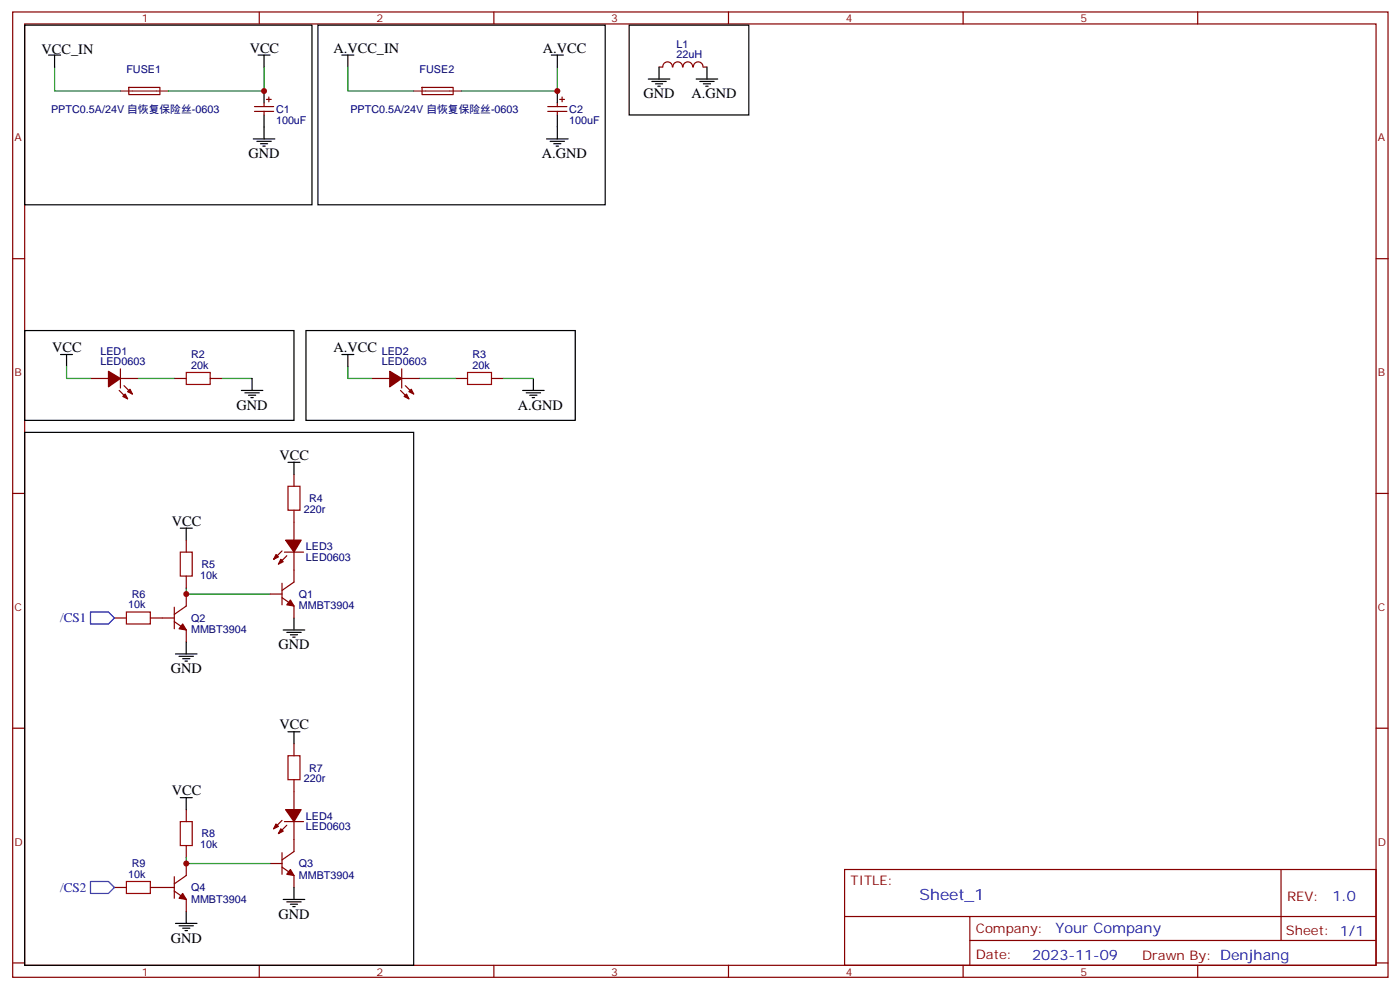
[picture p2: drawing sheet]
<svg xmlns="http://www.w3.org/2000/svg" width="413mm" height="292mm" viewBox="0 0 413 292" stroke-linecap="round" stroke-linejoin="round" font-family="sans-serif">
<g fill="none" stroke="#870000" stroke-width=".35">
<path d="M3.7 3.5h405.4v284.4h-405.4zM7.3 7.1h398.3v277.2h-398.3zM76.4 3.5v3.6M145.6 3.5v3.6M198.1 19.7a1.41 1.41 0 0 0-1.4-1.5 1.41 1.41 0 0 0-1.4 1.5l-1.1 .1M198.3 19.7a1.41 1.41 0 0 1 1.4-1.5 1.41 1.41 0 0 1 1.4 1.5M201.3 19.7a1.41 1.41 0 0 1 1.4-1.5 1.41 1.41 0 0 1 1.4 1.5M204.4 19.7a1.41 1.41 0 0 1 1.4-1.5 1.41 1.41 0 0 1 1.4 1.5M207.3 19.8h1.1M214.7 3.5v3.6M283.8 3.5v3.6M353 3.5v3.6"/>
<path d="M38 25.8h9.1v2l-9.1 .1zM75 31.4h5.6M75 32.8h5.6M77.8 30.3v1.1M77.8 32.8v1.1M78.5 29.3h1.4M79.2 28.6v1.4M124.4 25.8h9.1l.1 2-9.2 .1zM161.4 31.4h5.7M161.4 32.8h5.7M164.3 30.3v1.1M164.3 32.8v1.1"/>
<path d="M165 29.3h1.4M165.7 28.6v1.4M3.7 76.2h3.6M405.6 76.2h3.5M26.7 111.5h5.3M35.1 115l2.5 2.5M35.5 108.7v5.6M35.5 111.5h5.3M36.5 113.6l2.5 2.5M51.4 111.5h3.5M61.9 111.5h3.6M109.6 111.5h5.3"/>
<path d="M118 115l2.5 2.5M118.4 111.5h5.3M118.4 108.7v5.6M119.5 113.6l2.4 2.5M134.3 111.5h3.5M144.9 111.5h3.5M86.6 139.7v3.5M3.7 145.3h3.6M54.9 159.1v3.5M86.6 150.3v8.8M405.6 145.3h3.5M51.4 178.9v6.3"/>
<path d="M54.9 169.7v3.5M54.9 175v3.5l-3.5 2.5M79.6 175h3.5M83.1 176l3.5 2.5v3.5M83.1 171.8v6.4M83.1 162.3l-2.5 2.4M83.8 162.6h5.7M84.5 163.7l-2.4 2.5M86.6 162.6v8.8l-3.5 2.5M33.7 182h3.6M44.3 182h7.1M51.4 183.1l3.5 2.5v3.5"/>
<path d="M3.7 214.5h3.6M86.6 219.1v3.5M405.6 214.5h3.5M54.9 238.5v3.5M86.6 229.7v8.8M51.4 258.2v6.4M54.9 249.1v3.5M54.9 254.4v3.5l-3.5 2.4M79.6 254.4h3.5M83.1 255.4l3.5 2.5v3.5M83.1 251.2v6.3M83.1 241.7l-2.5 2.4"/>
<path d="M83.8 242h5.7M84.5 243.1l-2.4 2.4M86.6 242v8.8l-3.5 2.5M248.9 256.1h156.7v28.2h-156.7zM377.5 256.1l.1 20.9M33.7 261.4h3.6M44.3 261.4h7.1M51.4 262.5l3.5 2.4v3.6M249 270h156.4M285.8 277h119.6M285.8 270v14.1M3.7 283.6h3.6"/>
<path d="M76.4 284.3v3.6M145.6 284.3v3.6M214.7 284.3v3.6M283.8 284.3v3.6M353 284.3v3.6M405.6 283.6h3.5"/>
</g>
<path d="M35.5 26.8h14.1M121.9 26.8h14.1" fill="none" stroke="#8c2424" stroke-width=".35"/>
<path d="M16.1 19.8v7h19.4M77.8 19.8v7h-28.2M102.5 19.8v7h19.4M164.3 19.8v7h-28.3M19.6 107.9v3.6h7.1M40.8 111.5h10.6M65.5 111.5h8.8M102.5 107.9v3.6h7.1M123.7 111.5h10.6M148.4 111.5h8.8M54.9 173.2v1.8h24.7M54.9 252.6v1.8h24.7" fill="none" stroke="#008700" stroke-width=".35"/>
<g fill="none" stroke="#000" stroke-width=".35">
<path d="M7.3 7.4h84.6v52.9h-84.6zM14.3 16.2h3.6M16.1 16.2v3.6M76.1 16.2h3.5M77.8 16.2v3.6M93.7 7.4h84.7v52.9h-84.7zM100.8 16.2h3.5M102.5 16.2v3.6M162.5 16.2h3.5M164.3 16.2v3.6M185.4 7.4h35.3v26.5h-35.3zM194.2 19.8v3.5"/>
<path d="M208.4 19.8v3.5M77.8 26.8v3.5M77.8 33.9v7M164.3 26.8v3.5M164.3 33.9v7M191.1 23.3h6.3M192.1 24h4.3M193.2 24.7h2.1M193.9 25.4h.7M205.2 23.3h6.3M206.2 24h4.3M207.3 24.7h2.1"/>
<path d="M208 25.4h.7M74.6 40.9h6.4M75.7 41.6h4.2M76.8 42.3h2.1M77.5 43h.7M161.1 40.9h6.3M162.1 41.6h4.3M163.2 42.3h2.1M163.9 43h.7M7.3 97.4h79.3v26.4h-79.3zM90.2 97.4h79.3v26.4h-79.3zM17.9 104.4h3.5"/>
<path d="M19.6 104.4v3.5M71.1 115h6.4M72.2 115.7h4.2M73.2 116.4h2.2M73.9 117.1h.7M74.3 111.5v3.5M100.8 104.4h3.5M102.5 104.4v3.5M154 115h6.4M155.1 115.7h4.2M156.1 116.4h2.2M156.8 117.1h.8"/>
<path d="M157.2 111.5v3.5M7.3 127.4h114.6v156.9h-114.6zM84.9 136.2h3.5M86.6 136.2v3.5M53.1 155.6h3.6M54.9 155.6v3.5M51.7 192.6h6.4M52.8 193.3h4.2M53.8 194h2.2M54.5 194.7h.7M54.9 189.1v3.5M83.5 185.6h6.3"/>
<path d="M84.5 186.3h4.3M85.6 187h2.1M86.3 187.7h.7M86.6 182v3.6M84.9 215.5h3.5M86.6 215.5v3.6M53.1 234.9h3.6M54.9 234.9v3.6M51.7 272h6.4M52.8 272.7h4.2M53.8 273.4h2.2M54.5 274.1h.7"/>
<path d="M54.9 268.5v3.5M83.5 264.9h6.3M84.5 265.6h4.3M85.6 266.3h2.1M86.3 267.1h.7M86.6 261.4v3.5"/>
</g>
<g fill="#870000" stroke="#870000" stroke-width=".35">
<path d="M32 109.4l3.5 2.1-3.5 2.4z"/>
<path d="M36.2 116.8l.7-.7 .7 1.4z"/>
<path d="M37.6 115.4l.7-.7 .7 1.4z"/>
<path d="M114.9 109.4l3.5 2.1-3.5 2.4z"/>
<path d="M119.1 116.8l.7-.7 .7 1.4z"/>
<path d="M120.5 115.4l.7-.7 .7 1.4z"/>
<path d="M53.8 183.8l1.1 1.8-2.1-.4z"/>
<path d="M85.6 176.7l1 1.8-2.1-.3z"/>
<path d="M84.2 159.1h4.6l-2.2 3.5z"/>
<path d="M81.4 163.3l.7 .7-1.5 .7z"/>
<path d="M82.8 164.7l.7 .8-1.4 .7z"/>
<path d="M84.2 238.5h4.6l-2.2 3.5z"/>
<path d="M81.4 242.7l.7 .7-1.5 .7z"/>
<path d="M82.8 244.1l.7 .7-1.4 .7z"/>
<path d="M85.6 256.1l1 1.8-2.1-.4z"/>
<path d="M53.8 263.2l1.1 1.7-2.1-.3z"/>
</g>
<path d="M54.9 109.7h7v3.5h-7zM137.8 109.7h7.1v3.5h-7.1zM84.9 143.2h3.5v7.1h-3.5zM53.1 162.6h3.6v7.1h-3.6zM37.3 180.3h7v3.5h-7zM84.9 222.6h3.5v7.1h-3.5zM37.3 259.6h7v3.6h-7zM53.1 242h3.6v7.1h-3.6z" fill="none" stroke="#a10000" stroke-width=".35"/>
<path d="M26.7 180.3h5.3l1.7 1.7-1.7 1.8h-5.3zM26.7 259.6h5.3l1.7 1.8-1.7 1.8h-5.3z" fill="none" stroke="#00f" stroke-width=".35"/>
<g fill="#c00">
<circle cx="54.9" cy="175" r=".88"/>
<circle cx="54.9" cy="254.4" r=".88"/>
<circle cx="77.8" cy="26.8" r=".88"/>
<circle cx="164.3" cy="26.8" r=".88"/>
</g>
<text font-size="4.6" fill="#00f" x="271" y="265.1">Sheet_1</text>
<g font-size="4.2">
<text x="12.2" y="15.9">VCC_IN</text>
<text x="73.6" y="15.5">VCC</text>
<text x="98.3" y="15.5">A.VCC_IN</text>
<text x="160" y="15.5">A.VCC</text>
<text x="189.7" y="28.9">GND</text>
<text x="203.8" y="28.9">A.GND</text>
<text x="73.2" y="46.6">GND</text>
<text x="159.7" y="46.6">A.GND</text>
<text x="15.4" y="103.7">VCC</text>
<text x="98.3" y="103.7">A.VCC</text>
<text x="69.7" y="120.6">GND</text>
<text x="152.6" y="120.6">A.GND</text>
<text x="82.4" y="135.5">VCC</text>
<text x="50.7" y="154.9">VCC</text>
<text x="82.1" y="191.2">GND</text>
<text x="50.3" y="198.3">GND</text>
<text x="82.4" y="214.8">VCC</text>
<text x="50.7" y="234.2">VCC</text>
<text x="82.1" y="270.6">GND</text>
<text x="50.3" y="277.6">GND</text>
</g>
<g font-size="4.2" fill="#00f">
<text x="392.7" y="265.4">1.0</text>
<text x="311.1" y="274.9">Your Company</text>
<text x="304.2" y="282.7">2023-11-09</text>
</g>
<g font-size="3.9" fill="#00f">
<text x="17.7" y="183.3">/CS1</text>
<text x="17.7" y="262.6">/CS2</text>
</g>
<g font-size="3.9" fill="#800">
<text x="250.7" y="260.7">TITLE:</text>
<text x="379.3" y="265.4">REV:</text>
<text x="287.6" y="274.9">Company:</text>
<text x="379" y="275.5">Sheet: 1/1</text>
<text x="287.6" y="282.6">Date:</text>
<text x="336.6" y="282.7">Drawn By: Denjhang</text>
</g>
<g font-size="3.2" fill="#800">
<text x="41.8" y="6.5">1</text>
<text x="111" y="6.5">2</text>
<text x="180.1" y="6.5">3</text>
<text x="249.3" y="6.5">4</text>
<text x="318.4" y="6.5">5</text>
<text x="4.3" y="41.6">A</text>
<text x="406.1" y="41.6">A</text>
<text x="4.3" y="110.8">B</text>
<text x="406.1" y="110.8">B</text>
<text x="4.3" y="179.9">C</text>
<text x="406.1" y="179.9">C</text>
<text x="4.3" y="249.1">D</text>
<text x="406.1" y="249.1">D</text>
<text x="41.8" y="287.3">1</text>
<text x="111" y="287.3">2</text>
<text x="180.1" y="287.3">3</text>
<text x="249.3" y="287.3">4</text>
<text x="318.4" y="287.3">5</text>
</g>
<g font-size="3.2" fill="#000080">
<text x="199.4" y="17.2">22uH</text>
<text x="199.4" y="14.1">L1</text>
<text x="37.2" y="21.5">FUSE1</text>
<text x="123.7" y="21.5">FUSE2</text>
<text x="15.1" y="33.2">PPTC0.5A/24V 自恢复保险丝-0603</text>
<text x="81.4" y="33.3">C1</text>
<text x="103.3" y="33.2">PPTC0.5A/24V 自恢复保险丝-0603</text>
<text x="167.8" y="33.3">C2</text>
<text x="81.4" y="36.4">100uF</text>
<text x="167.8" y="36.4">100uF</text>
<text x="29.6" y="107.6">LED0603</text>
<text x="29.6" y="104.4">LED1</text>
<text x="56.3" y="105.5">R2</text>
<text x="112.5" y="107.6">LED0603</text>
<text x="112.5" y="104.4">LED2</text>
<text x="139.2" y="105.5">R3</text>
<text x="56.3" y="108.7">20k</text>
<text x="139.2" y="108.7">20k</text>
<text x="91.1" y="147.9">R4</text>
<text x="89.5" y="151.1">220r</text>
<text x="59.3" y="167.3">R5</text>
<text x="90.2" y="165.2">LED0603</text>
<text x="90.2" y="162">LED3</text>
<text x="59" y="170.5">10k</text>
<text x="37.8" y="179.2">10k</text>
<text x="38.8" y="176">R6</text>
<text x="88.1" y="179.4">MMBT3904</text>
<text x="88.1" y="176.1">Q1</text>
<text x="56.3" y="183.1">Q2</text>
<text x="56.3" y="186.5">MMBT3904</text>
<text x="91.1" y="227.3">R7</text>
<text x="89.5" y="230.4">220r</text>
<text x="90.2" y="244.6">LED0603</text>
<text x="90.2" y="241.4">LED4</text>
<text x="59" y="249.8">10k</text>
<text x="59.3" y="246.7">R8</text>
<text x="38.8" y="255.4">R9</text>
<text x="88.1" y="255.4">Q3</text>
<text x="37.8" y="258.6">10k</text>
<text x="56.3" y="262.5">Q4</text>
<text x="88.1" y="258.8">MMBT3904</text>
<text x="56.3" y="265.8">MMBT3904</text>
</g>
</svg>
